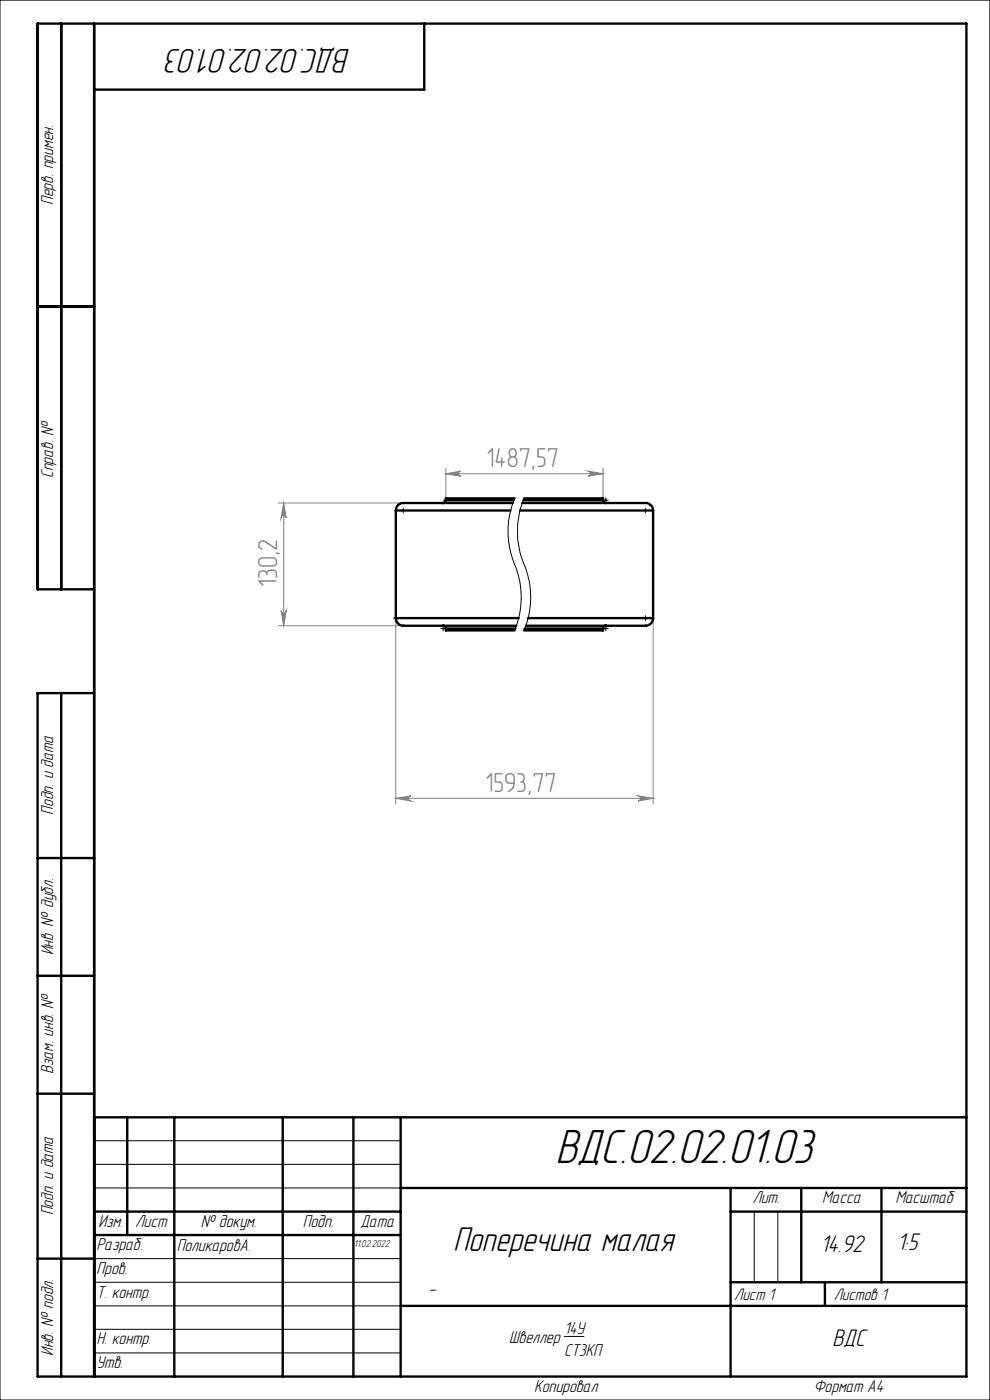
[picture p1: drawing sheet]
<svg xmlns="http://www.w3.org/2000/svg" width="210mm" height="297mm" viewBox="0 0 210 297" stroke-linecap="round" stroke-linejoin="round" font-family="sans-serif">
<g fill="none" stroke="#000" stroke-width=".21">
<path d="M0 0h210v297h-210zM85.1 108.3h.9M85.5 107.8v1M94.1 106.1h1M94.6 105.6v1M109.1 105.7a18.8 18.8 0 0 0 .5 15.2 18.2 18.2 0 0 1-.5 12.8M111.2 105.7a18.8 18.8 0 0 0 .4 15.2 18.2 18.2 0 0 1-.4 12.8M128 106.1h1M128.5 105.6v1M136.4 108.3h1M136.9 107.8v1M83.5 131.1h1"/>
<path d="M84 130.6v1.1M93.5 133.3h1M94 132.9v.9M128 133.3h1M128.5 132.9v.9M136.4 131.1h1M136.9 130.6v1.1M20 242h65M20 247h65M20 252h65M160 257v15M165 257v15"/>
<path d="M20 267h65M20 272h65M20 277h65M20 282h65M20 287h65M119.7 283.5h4.2"/>
</g>
<g fill="none" stroke="#808080" stroke-width=".21">
<path d="M94.6 99.3v6.4M124.7 99.9l3.2 .6-3.2 .5a.55 .55 0 0 0 .5-.5 .55 .55 0 0 0-.5-.6zM127.9 99.3v6.4M59 106.7h26.5M60.2 106.7v26M60.2 106.7l.5 3.2a.55 .55 0 0 0-.5-.5 .55 .55 0 0 0-.6 .5zM94.6 100.5h33.3M94.6 100.5l3.2-.6a.55 .55 0 0 0-.5 .6 .55 .55 0 0 0 .5 .5zM59 132.7h26.5M59.6 129.5a.55 .55 0 0 0 .6 .6 .55 .55 0 0 0 .5-.6l-.5 3.2zM84 131.1v39.5M138.5 131.1v39.5"/>
<path d="M84 169.4h54.5M84 169.4l3.2-.6a.55 .55 0 0 0-.6 .6 .55 .55 0 0 0 .6 .5zM135.3 168.8l3.2 .6-3.2 .5a.55 .55 0 0 0 .6-.5 .55 .55 0 0 0-.6-.6z"/>
</g>
<g fill="none" stroke="#000" stroke-width=".5">
<path d="M13 5v120M20 5v287M90 5v14h-70M8 65h12M20 125h-12v-120h197v287h-197v-145h12M13 147v145M8 182h12M8 207h12M8 232h12M20 237h185M27 237v25M37 237v55"/>
<path d="M60 237v55M75 237v55M85 237v55M20 257h65M85 252h120M155 252v40M155 257h50M170 252v20M187 252v20M8 267h12M20 262h65M85 277h120"/>
<path d="M155 272h50M175 272v5"/>
</g>
<g fill="#808080">
<path d="M84 169.4l3.2-.6a.55 .55 0 0 0-.6 .6 .55 .55 0 0 0 .6 .5zM135.3 168.8l3.2 .6-3.2 .5a.55 .55 0 0 0 .6-.5 .55 .55 0 0 0-.6-.6zM94.6 100.5l3.2-.6a.55 .55 0 0 0-.5 .6 .55 .55 0 0 0 .5 .5zM124.7 99.9l3.2 .6-3.2 .5a.55 .55 0 0 0 .5-.5 .55 .55 0 0 0-.5-.6z"/>
<path d="M60.2 106.7l.5 3.2a.55 .55 0 0 0-.5-.5 .55 .55 0 0 0-.6 .5zM59.6 129.5a.55 .55 0 0 0 .6 .6 .55 .55 0 0 0 .5-.6l-.5 3.2z"/>
</g>
<g fill="none" stroke="#000" stroke-width=".5">
<path d="M84 108.3h24.3M84 108.3v22.8M94.6 106.1l-.2 .4-.4 .2M94.6 106.1h14.4M108.8 106.7h-23.3a1.55 1.55 0 0 0-1.5 1.6M109.1 105.7h-14.5v.4M110.3 108.3h28.2M110.8 106.7h26.1a1.6 1.6 0 0 1 1.6 1.6M111 106.1h16.9M111.2 105.7h16.7v.4M127.9 106.1l.2 .5 .4 .1M138.5 108.3v22.8"/>
<path d="M84 131.1a1.61 1.61 0 0 0 1.5 1.6h24M84 131.1h26M94 132.7a.6 .6 0 0 1 .6 .6M94.6 133.3h14.7M94.6 133.3v.4h14.5M111.3 133.3h16.6M112 131.1h26.5M127.9 133.3v.4h-16.7M128.5 132.7a.6 .6 0 0 0-.6 .6M138.5 131.1a1.61 1.61 0 0 1-1.6 1.6h-25.4"/>
</g>
<text font-size="10.5" x="117.8" y="246.7">ВДС.02.02.01.03</text>
<g font-size="7.5">
<text x="74.4" y="10.5" transform="rotate(-180 74.4 10.5)">ВДС.02.02.01.03</text>
<text x="96.1" y="265.3">Поперечина малая</text>
</g>
<g font-size="5.8" fill="#808080">
<text x="103.2" y="99.1">1487,57</text>
<text x="58.8" y="124.5" transform="rotate(-90 58.8 124.5)">130,2</text>
<text x="103" y="168">1593,77</text>
</g>
<g font-size="5.3">
<text x="174" y="265.6">14.92</text>
<text x="190.3" y="265.2">1:5</text>
<text x="176.6" y="285.6">ВДС</text>
</g>
<text font-size="4.4" x="90.9" y="274.7">-</text>
<g font-size="3.8">
<text x="11.3" y="43.5" transform="rotate(-90 11.3 43.5)">Перв. примен.</text>
<text x="11.3" y="101.4" transform="rotate(-90 11.3 101.4)">Справ. №</text>
<text x="11.3" y="172.8" transform="rotate(-90 11.3 172.8)">Подп. и дата</text>
<text x="11.3" y="202.7" transform="rotate(-90 11.3 202.7)">Инв. № дубл.</text>
<text x="11.3" y="227.8" transform="rotate(-90 11.3 227.8)">Взам. инв. №</text>
<text x="11.3" y="257.9" transform="rotate(-90 11.3 257.9)">Подп. и дата</text>
<text x="159.6" y="255.3">Лит.</text>
<text x="174.4" y="255.3">Масса</text>
<text x="189.9" y="255.3">Масштаб</text>
<text x="20.9" y="260.3">Изм.</text>
<text x="28.7" y="260.2">Лист</text>
<text x="42.6" y="260.2">№ докум.</text>
<text x="64.2" y="260.2">Подп.</text>
<text x="76.5" y="260.2">Дата</text>
<text x="20.5" y="265.3">Разраб.</text>
<text x="37.5" y="265.4">ПоликаровА.</text>
<text x="20.5" y="275.3">Т. контр.</text>
<text x="20.5" y="270.3">Пров.</text>
<text x="11.3" y="287.7" transform="rotate(-90 11.3 287.7)">Инв. № подл.</text>
<text x="20.5" y="285.2">Н. контр.</text>
<text x="108" y="284.9">Швеллер</text>
<text x="119.7" y="283.1">14У</text>
<text x="119.7" y="287.7">СТ3КП</text>
<text x="20.5" y="290.3">Утв.</text>
<text x="113.3" y="295.3">Копировал</text>
<text x="172.6" y="295.3">Формат А4</text>
</g>
<g font-size="3.7">
<text x="155.7" y="275.8">Лист 1</text>
<text x="176.9" y="275.8">Листов 1</text>
</g>
<text font-size="2.2" x="75.1" y="264.6">11.02.2022</text>
</svg>
